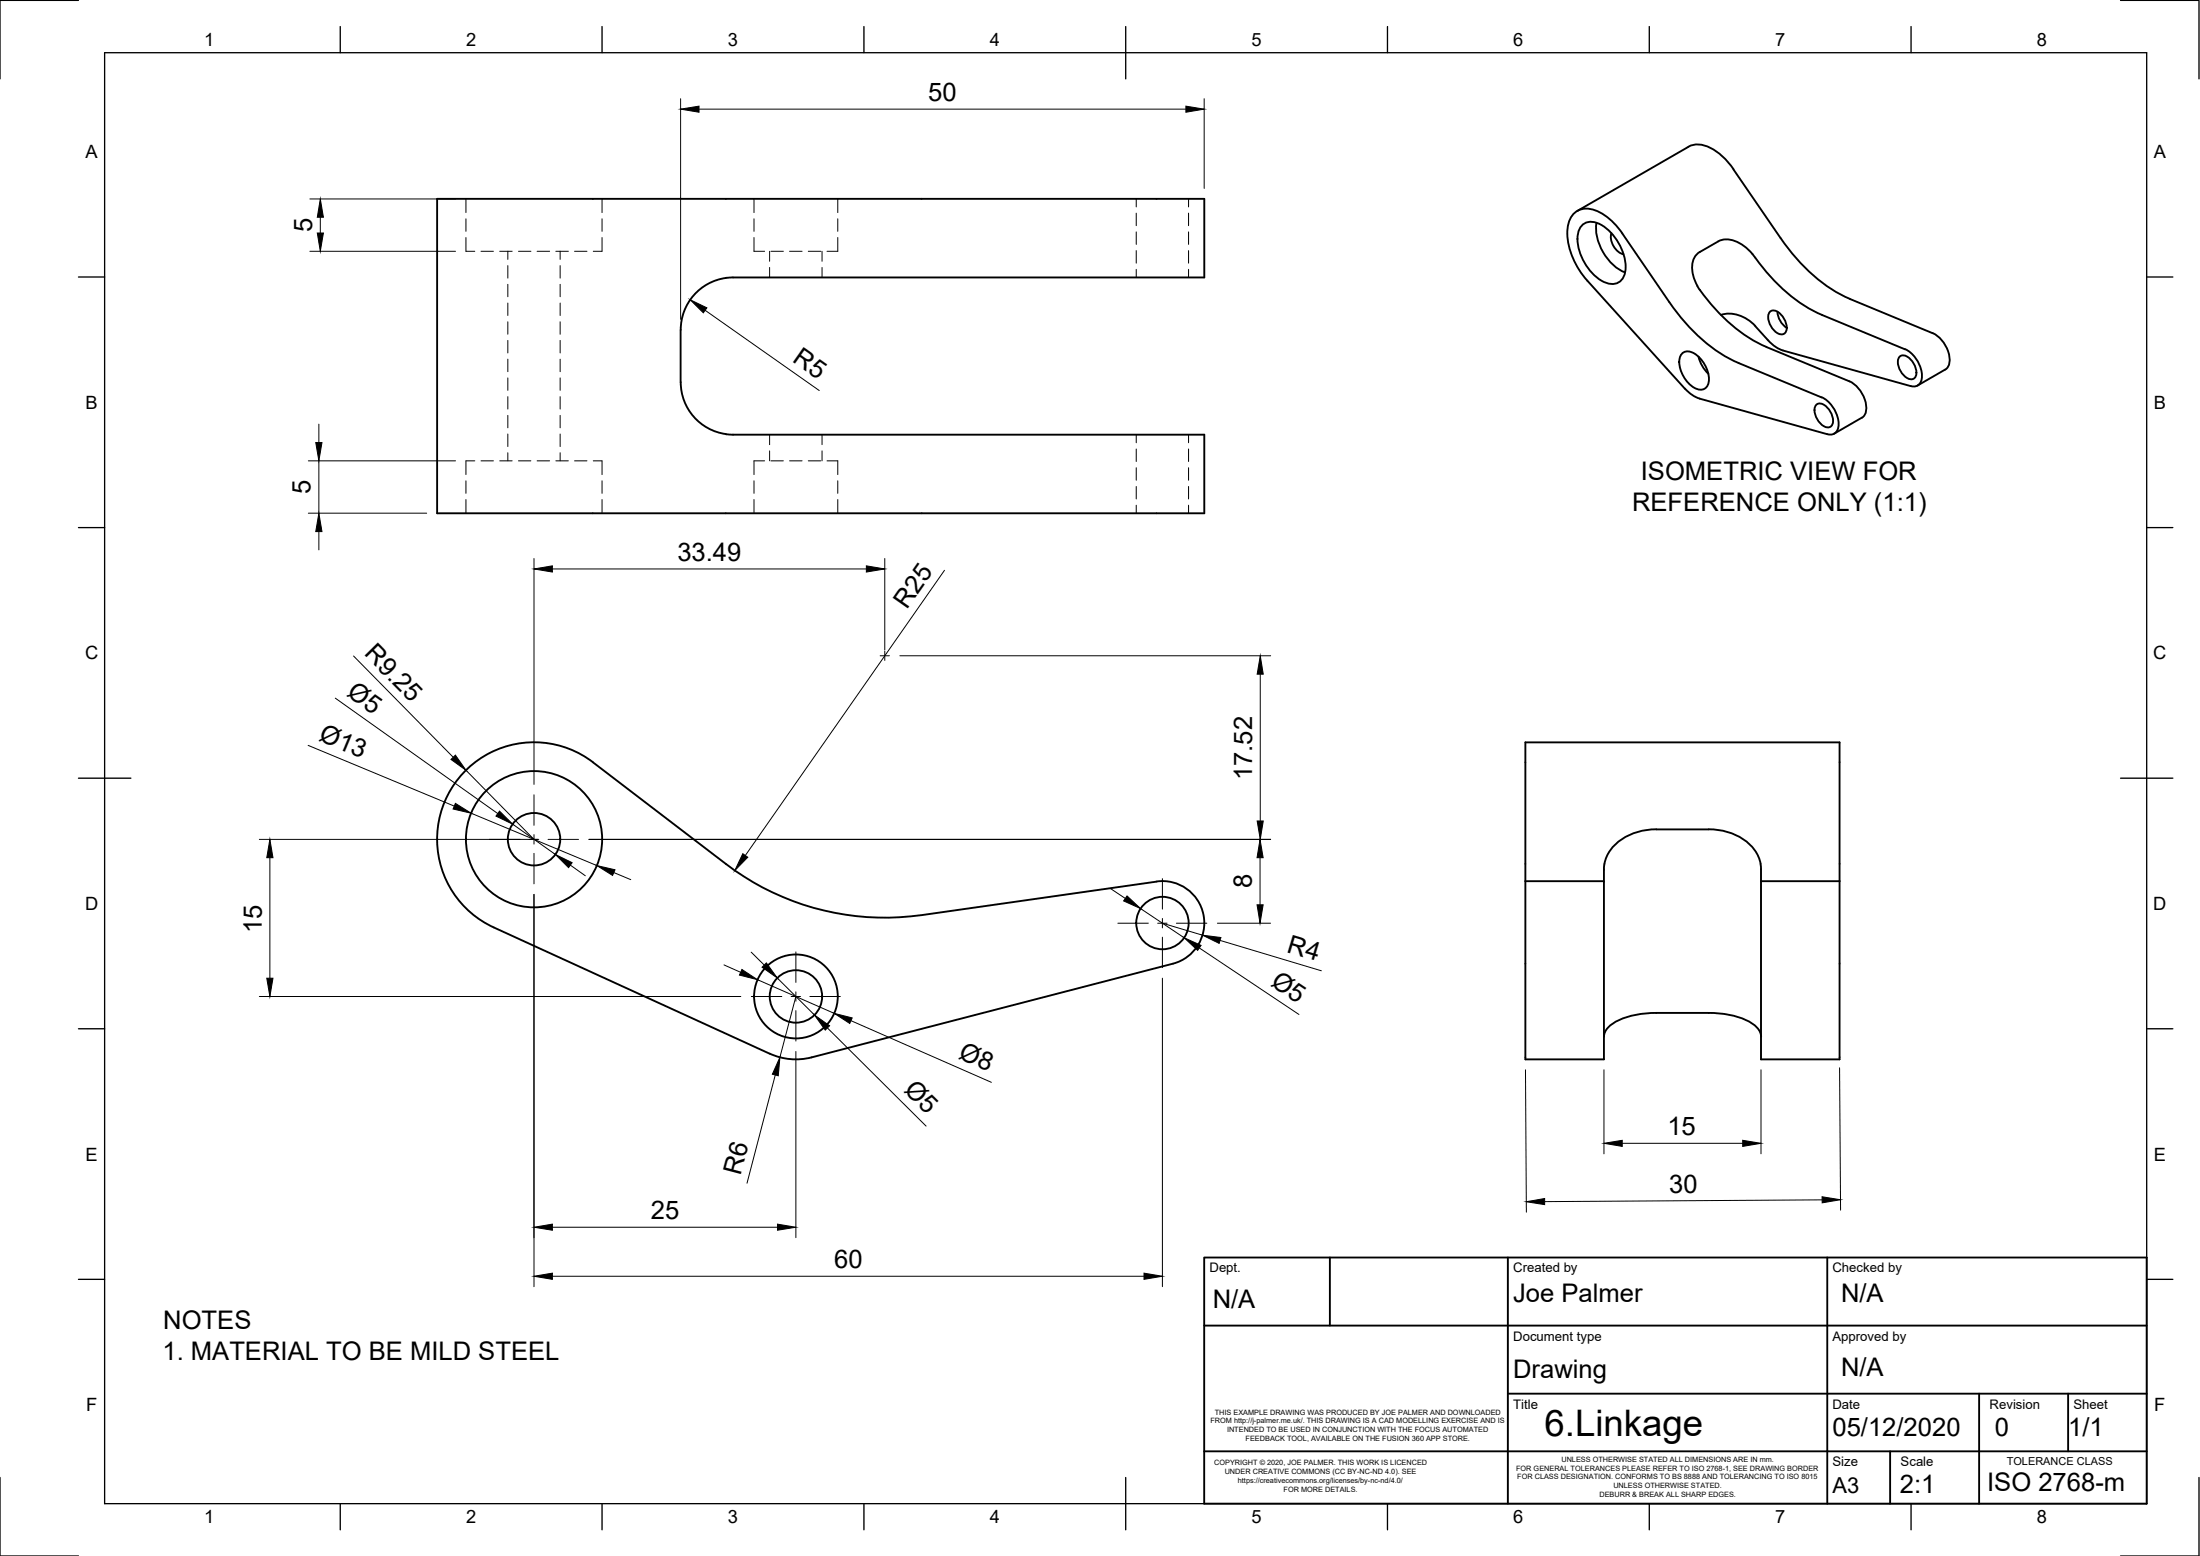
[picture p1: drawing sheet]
<svg xmlns="http://www.w3.org/2000/svg" width="420mm" height="297mm" viewBox="0 0 420 297" stroke-linecap="round" stroke-linejoin="round" font-family="sans-serif">
<!-- layer: Visible -->
<g fill="none" stroke="#000" stroke-width=".36">
<path d="M322.5 28l-21.3 12.3M322.5 28a4.6 4.6 0 0 1 4.6 .5 12.4 12.4 0 0 1 4 3.8l8.9 13.1M138.6 53.1l91.4-.1v-15h-146.5v60h146.5v-15l-91.4-.1M138.6 53.1a10 10 0 0 0-8.6 9.9M302.3 42.8a3.5 3.5 0 0 1 4.3 .7 9.9 9.9 0 0 1 3.8 8.3 2.56 2.56 0 0 1-3.7 2.2 9.7 9.7 0 0 1-5.4-9.3l.3-.8zM304.9 42.5a9.6 9.6 0 0 0 5.5 9.5M307.8 44.5a3.5 3.5 0 0 0 2.3 4M309.8 44.6l9 13.1a32.2 32.2 0 0 0 13.2 11.6M309.8 44.6a10.5 10.5 0 0 0-6.2-4.7 3.5 3.5 0 0 0-4.1 3 12.8 12.8 0 0 0 3 9.9l19.3 21.4M324.1 54.6l.5 .7M324.2 54.6a5.9 5.9 0 0 1-.5-5.6l.9-.9 3.5-2a4.6 4.6 0 0 1 5.2 1l1.5 1.5a37.4 37.4 0 0 0 11.1 10.5l2.1 1 15.8 6.6M324.6 55.3a31.7 31.7 0 0 0 12.8 10.9"/>
<path d="M337.9 59.6a1.09 1.09 0 0 1 1.6-.1 3.4 3.4 0 0 1 1.5 4 1.09 1.09 0 0 1-1.5 .1 3.4 3.4 0 0 1-1.6-4zM339.5 59.5a3.9 3.9 0 0 0 1.7 3.1M340 45.4a32.5 32.5 0 0 0 13.3 11.7l15.8 6.5a5.9 5.9 0 0 1 3.2 5.9l-.4 .8-.4 .2M130 63v10M130 73a10 10 0 0 0 8.6 9.9M321.3 67.4a2.55 2.55 0 0 1 3.3 1 5.3 5.3 0 0 1 1.5 5.2 1.67 1.67 0 0 1-2.6 .4 6 6 0 0 1-2.7-5.6zM321.8 74.2l1.4 1.2 1.4 .7 24.4 6.8a1.66 1.66 0 0 0 2.1-1.9 6.1 6.1 0 0 0-3.2-5.2M324.4 68.1l.7 1.8 1.2 1.5M328.7 60.1a6.4 6.4 0 0 1 6.5 2.1l3 3.2 .9 .8 1 .5 24.8 7a1.66 1.66 0 0 0 2.2-1.9 6.1 6.1 0 0 0-3.3-5.2M332 69.3l15.9 6.6M337.3 66.2l15.9 6.6M346.8 77.4a1.09 1.09 0 0 1 1.5-.1 3.4 3.4 0 0 1 1.5 3.9 1.09 1.09 0 0 1-1.5 .2 3.4 3.4 0 0 1-1.5-4z"/>
<path d="M353.2 72.8a5.9 5.9 0 0 1 3.1 5.9l-.4 .8-.3 .2-5.3 3.1M362.7 68.2a1.09 1.09 0 0 1 1.5-.1 3.4 3.4 0 0 1 1.6 3.9 1.09 1.09 0 0 1-1.6 .2 3.4 3.4 0 0 1-1.5-4zM371.5 70.5l-5.3 3.1M113.2 145.5l25.4 19.4a50 50 0 0 0 37.4 9.8l44.9-6.4M113.2 145.5a18.5 18.5 0 0 0-27.1 5.2 18.5 18.5 0 0 0 8.2 26.3l52.7 24.1a12 12 0 0 0 8 .7M220.9 168.3a8 8 0 0 1 8.9 6.3 8 8 0 0 1-5.8 9.4l-69 17.9M291.3 168.2v34h15l.1-36.9a7.1 7.1 0 0 1 4.3-5.7 12.2 12.2 0 0 1 5.6-1.3h10a10.3 10.3 0 0 1 9.3 4.8l.4 .9 .3 1.6v36.6h15v-34M291.3 168.2v-26.5h60v26.5M291.3 168.2h15M336.3 168.2h15M306.3 197.9a3.6 3.6 0 0 1 2.5-3 16.9 16.9 0 0 1 7.5-1.5h10a13.8 13.8 0 0 1 9.1 2.6l.8 1.3 .1 .6"/>
<circle cx="102" cy="160.2" r="5"/>
<circle cx="102" cy="160.2" r="13"/>
<circle cx="222" cy="176.2" r="5"/>
<circle cx="152" cy="190.2" r="5"/>
<circle cx="152" cy="190.2" r="8"/>
</g>
<!-- layer: Hidden -->
<g fill="none" stroke="#000" stroke-width=".19">
<path d="M89 38v2.6M115 38v2.6M144 38v2.6M160 38v2.6M217 38v1.5M227 38v1.5M89 45.3v2.7h1.7M89 41.8v2.4M91.9 48h2.3M95.4 48h2.4M97 48v1.5M97 50.7v2.4"/>
<path d="M97 54.3v2.3M97 57.9v2.3M99 48h2.4M102.6 48h2.4M106.2 48h2.3M107 48v1.5M107 50.7v2.4M107 54.3v2.3M107 57.9v2.3M109.7 48h2.4M115 45.3v2.7h-1.7M115 41.8v2.4"/>
<path d="M144 45.3v2.7h2M144 41.8v2.4M147 48v1.9M147 51.1v1.9M147.2 48h2.4M150.8 48h2.4M154.4 48h2.4M157 48v1.9M157 51.1v1.9M160 45.3v2.7h-2.1M160 41.8v2.4M217 40.7v2.4"/>
<path d="M217 44.3v2.4M217 47.8v2.4M217 51.4v1.6M227 40.7v2.4M227 44.3v2.4M227 47.8v2.4M227 51.4v1.6M97 61.4v2.4M97 65v2.4M97 68.6v2.4M97 72.1v2.4M97 75.7v2.4"/>
<path d="M97 79.3v2.4M107 61.4v2.4M107 65v2.4M107 68.6v2.4M107 72.1v2.4M107 75.7v2.4M107 79.3v2.4M89 91.8v2.4M89 95.4v2.6M90.7 88h-1.7v2.6M91.9 88h2.3M95.4 88h2.4"/>
<path d="M97 82.9v2.3M97 86.4v1.6M99 88h2.4M102.6 88h2.4M106.2 88h2.3M107 82.9v2.3M107 86.4v1.6M109.7 88h2.4M113.3 88h1.7v2.6M115 91.8v2.4M115 95.4v2.6M144 91.8v2.4"/>
<path d="M144 95.4v2.6M146 88h-2v2.6M147 83v1.9M147 86.1v1.9M147.2 88h2.4M150.8 88h2.4M154.4 88h2.4M157 83v1.9M157 86.1v1.9M157.9 88h2.1v2.6M160 91.8v2.4M160 95.4v2.6"/>
<path d="M217 83v1.5M217 85.7v2.4M217 89.3v2.4M217 92.9v2.4M217 96.4v1.6M227 83v1.5M227 85.7v2.4M227 89.3v2.4M227 92.9v2.4M227 96.4v1.6"/>
</g>
<!-- layer: Border -->
<g fill="none" stroke="#000" stroke-width=".25">
<path d="M15 .1h-15v15M20 10.1h390v276.9h-390zM65 5.1v5M115 5.1v5M165 5.1v5M215 5.1v10M265 5.1v5M315 5.1v5M365 5.1v5M405 .1h15v15M15 52.9h5M410 52.9h5"/>
<path d="M15 100.7h5M410 100.7h5M15 148.6h10M405 148.6h10M15 196.4h5M410 196.4h5M15 244.2h5M410 244.2h5M0 282.1v14.9h15M65 287v5M115 287v5M165 287v5"/>
<path d="M215 282.1v9.9M265 287v5M315 287v5M365 287v5M420 282.1v14.9h-15"/>
</g>
<!-- layer: TitleBlock -->
<path d="M230 240.1h180v46.9h-180zM230 253.1h180M254 240.1v13M288 240.1v46.9M349 240.1v46.9M230 277.1h180M288 266.1h122M361 277.1v9.9M378 266.1v20.9M395 266.1v11" fill="none" stroke="#000" stroke-width=".36"/>
<!-- layer: Center Lines -->
<g fill="none" stroke="#000" stroke-width=".19">
<path d="M168.1 125.2h1.8M169 124.3v1.8M102 151.7v5.9M102 159.3v1.8M93.5 160.2h5.8M101.1 160.2h1.8M102 162.9v5.8M104.7 160.2h5.8M213.5 176.2h5.8M221.1 176.2h1.8M222 167.7v5.9M222 175.3v1.8"/>
<path d="M222 178.9v5.8M224.7 176.2h5.8M143.5 190.2h5.8M151.1 190.2h1.8M152 181.7v5.8M152 189.3v1.8M152 192.9v5.8M154.7 190.2h5.8"/>
</g>
<!-- layer: Dimensions -->
<g fill="none" stroke="#000" stroke-width=".19">
<path d="M130 18.8v42.2M230 18.8v17.2M59.2 38h27.8M133.5 20.8h93M59.2 48h27.8M61.2 41.5v3M134.7 59.2l21.8 15.4M58.9 98h22.6M58.9 88h28.1M60.9 81v3.5M60.9 88v10M60.9 101.5v3.5"/>
<path d="M102 106.6v43.1M105.5 108.6h60M169 106.6v17.5M180.4 108.9l-38.1 54.4M64 133.3l31.1 22M67.5 125.2l19.1 19.4M171.9 125.2h70.8M240.7 128.7v28M58.8 142.3l28 11.6M89 147.1l13 13.1M90 155.2l24 10M97.9 157.3l8.2 5.8"/>
<path d="M49.5 160.2h53.2M51.5 163.7v23M102 170.7v74.9M108.9 165.1l2.9 2.1M112.5 160.2h130.2M117.2 166.6l3.3 1.3M212 169.6l2.9 1.9M217.8 173.4l8.3 5.6M222 176.2l7.7 2.3M232.5 176.2h10.2M233 179.5l19.3 5.8M240.6 163.7v9"/>
<path d="M49.5 190.2h92M138.3 184.2l3.2 1.4M143.5 181.8l2.5 2.4M144.7 187l14.6 6.4M148.4 186.7l7.1 7M152 190.2l-3.1 11.6M158 196.2l18.9 18.8M162.5 194.8l26.8 11.8M222 186.7v58.9M229 181l19.1 12.7M148.1 205.2l-5.4 20.7M152 200.7v35.6"/>
<path d="M291.3 204.2l.2 27.2M306.3 204.2v16.1M309.8 218.3h23M336.3 204.2v16.1M351.3 203.8l.2 27.2M105.5 234.3h43M348 229.1l-53 .3M105.5 243.6h113"/>
</g>
<g fill="#000" stroke="#000" stroke-width=".19">
<path d="M130 20.8l3.5-.5v1.1zM226.5 20.3l3.5 .5-3.5 .6zM60.6 44.5h1.2l-.6 3.5zM61.2 38l.6 3.5h-1.2zM131.8 57.2l3.2 1.6-.7 .9zM60.3 84.5h1.2l-.6 3.5zM60.9 98l.6 3.5h-1.2zM102 108.6l3.5-.6v1.2zM165.5 108l3.5 .6-3.5 .6zM240.7 125.2l.6 3.5h-1.2zM87 153.4l3 1.8-3.5-.8zM86.1 145l.9-.8 2 2.9z"/>
<path d="M95.4 154.8l2.5 2.5-3.2-1.5zM240.1 156.7h1.2l-.6 3.5zM51.5 160.2l.6 3.5h-1.2zM106.1 163.1l3.2 1.6-.7 .9zM114 165.2l3.5 .8-.5 1.1zM141.9 163l.9 .6-2.5 2.6zM215.2 171l2.6 2.4-3.2-1.4zM229.7 178.5l3.5 .5-.4 1.1zM240.1 172.7h1.1l-.6 3.5zM240.6 160.2l.6 3.5h-1.1zM50.9 186.7h1.2l-.6 3.5zM141.7 185.1l3 1.9-3.5-.9z"/>
<path d="M145.5 184.6l.9-.8 2 2.9zM155.5 193.7l2.9 2.1-.8 .8zM159.3 193.4l3.5 .9-.5 1.1zM226.1 179l3.3 1.5-.7 .9zM148.9 201.8l-.3 3.6-1.1-.3zM306.3 218.3l3.5-.6v1.1zM332.8 217.7l3.5 .6-3.5 .5zM102 234.3l3.5-.6v1.2zM148.5 233.7l3.5 .6-3.5 .6zM291.5 229.4l3.5-.6v1.2zM348 228.5l3.5 .5-3.5 .6zM102 243.6l3.5-.6v1.2z"/>
<path d="M218.5 243l3.5 .6-3.5 .6z"/>
</g>
<text font-size="7" x="295" y="274.1">6.Linkage</text>
<g font-size="4.9">
<text x="177.3" y="19.3">50</text>
<text x="59.6" y="44.3" transform="rotate(-90 59.6 44.3)">5</text>
<text x="151.2" y="68.9" transform="rotate(35 151.2 68.9)">R5</text>
<text x="59.3" y="94.3" transform="rotate(-90 59.3 94.3)">5</text>
<text x="313.4" y="91.6">ISOMETRIC VIEW FOR</text>
<text x="311.7" y="97.5">REFERENCE ONLY (1:1)</text>
<text x="129.4" y="107">33.49</text>
<text x="173.2" y="116.4" transform="rotate(-55 173.2 116.4)">R25</text>
<text x="69.4" y="124.9" transform="rotate(45 69.4 124.9)">R9.25</text>
<text x="66" y="132.7" transform="rotate(35 66 132.7)">Ø5</text>
<text x="60.7" y="141.3" transform="rotate(23 60.7 141.3)">Ø13</text>
<text x="239.1" y="149" transform="rotate(-90 239.1 149)">17.52</text>
<text x="239.1" y="169.6" transform="rotate(-90 239.1 169.6)">8</text>
<text x="50" y="178.1" transform="rotate(-90 50 178.1)">15</text>
<text x="245.6" y="181.7" transform="rotate(17 245.6 181.7)">R4</text>
<text x="242.5" y="187.9" transform="rotate(34 242.5 187.9)">Ø5</text>
<text x="182.9" y="202" transform="rotate(24 182.9 202)">Ø8</text>
<text x="172.5" y="208.3" transform="rotate(45 172.5 208.3)">Ø5</text>
<text x="318.4" y="216.7">15</text>
<text x="141.4" y="224.4" transform="rotate(-75 141.4 224.4)">R6</text>
<text x="318.8" y="227.7">30</text>
<text x="124.3" y="232.7">25</text>
<text x="159.3" y="242.1">60</text>
<text x="231.6" y="249.6">N/A</text>
<text x="289" y="248.5">Joe Palmer</text>
<text x="351.6" y="248.6">N/A</text>
<text x="31.2" y="253.7">NOTES</text>
<text x="31" y="259.6">1. MATERIAL TO BE MILD STEEL</text>
<text x="289" y="263">Drawing</text>
<text x="351.6" y="262.6">N/A</text>
<text x="350" y="274.1">05/12/2020</text>
<text x="381" y="274.1">0</text>
<text x="395" y="274.1">1/1</text>
<text x="362.8" y="285.1">2:1</text>
<text x="379.5" y="284.6">ISO 2768-m</text>
</g>
<text font-size="4.2" x="350" y="285.1">A3</text>
<g font-size="3.5">
<text x="39" y="8.8">1</text>
<text x="89" y="8.8">2</text>
<text x="139" y="8.8">3</text>
<text x="189" y="8.8">4</text>
<text x="239" y="8.8">5</text>
<text x="289" y="8.8">6</text>
<text x="339" y="8.8">7</text>
<text x="389" y="8.8">8</text>
<text x="16.3" y="30.2">A</text>
<text x="411.3" y="30.2">A</text>
<text x="16.3" y="78">B</text>
<text x="411.3" y="78">B</text>
<text x="16.2" y="125.9">C</text>
<text x="411.2" y="125.9">C</text>
<text x="16.2" y="173.7">D</text>
<text x="411.2" y="173.7">D</text>
<text x="16.3" y="221.6">E</text>
<text x="411.3" y="221.6">E</text>
<text x="16.4" y="269.4">F</text>
<text x="411.4" y="269.4">F</text>
<text x="39" y="290.8">1</text>
<text x="89" y="290.8">2</text>
<text x="139" y="290.8">3</text>
<text x="189" y="290.8">4</text>
<text x="239" y="290.8">5</text>
<text x="289" y="290.8">6</text>
<text x="339" y="290.8">7</text>
<text x="389" y="290.8">8</text>
</g>
<g font-size="2.5">
<text x="231" y="242.9">Dept.</text>
<text x="289" y="242.9">Created by</text>
<text x="350" y="242.9">Checked by</text>
<text x="289" y="256.1">Document type</text>
<text x="350" y="256.1">Approved by</text>
<text x="289" y="269.1">Title</text>
<text x="350" y="269.1">Date</text>
<text x="380" y="269.1">Revision</text>
<text x="396" y="269.1">Sheet</text>
<text x="350" y="279.9">Size</text>
<text x="363" y="279.9">Scale</text>
</g>
<text font-size="2.1" x="383.2" y="279.6">TOLERANCE CLASS</text>
<g font-size="1.4">
<text x="231.2" y="271.7">FROM http://j-palmer.me.uk/. THIS DRAWING IS A CAD MODELLING EXERCISE AND IS</text>
<text x="232" y="270">THIS EXAMPLE DRAWING WAS PRODUCED BY JOE PALMER AND DOWNLOADED</text>
<text x="234.3" y="273.4">INTENDED TO BE USED IN CONJUNCTION WITH THE FOCUS AUTOMATED</text>
<text x="237.9" y="275.1">FEEDBACK TOOL, AVAILABLE ON THE FUSION 360 APP STORE.</text>
<text x="231.9" y="279.7">COPYRIGHT © 2020, JOE PALMER. THIS WORK IS LICENCED</text>
<text x="233.9" y="281.4">UNDER CREATIVE COMMONS (CC BY-NC-ND 4.0). SEE</text>
<text x="289.6" y="280.8">FOR GENERAL TOLERANCES PLEASE REFER TO ISO 2768-1, SEE DRAWING BORDER</text>
<text x="298.2" y="279.1">UNLESS OTHERWISE STATED ALL DIMENSIONS ARE IN mm.</text>
<text x="236.4" y="283.1">https://creativecommons.org/licenses/by-nc-nd/4.0/</text>
<text x="245.2" y="284.7">FOR MORE DETAILS.</text>
<text x="289.8" y="282.4">FOR CLASS DESIGNATION. CONFORMS TO BS 8888 AND TOLERANCING TO ISO 8015</text>
<text x="305.5" y="285.8">DEBURR &amp; BREAK ALL SHARP EDGES.</text>
<text x="308.1" y="284.1">UNLESS OTHERWISE STATED.</text>
</g>
</svg>
